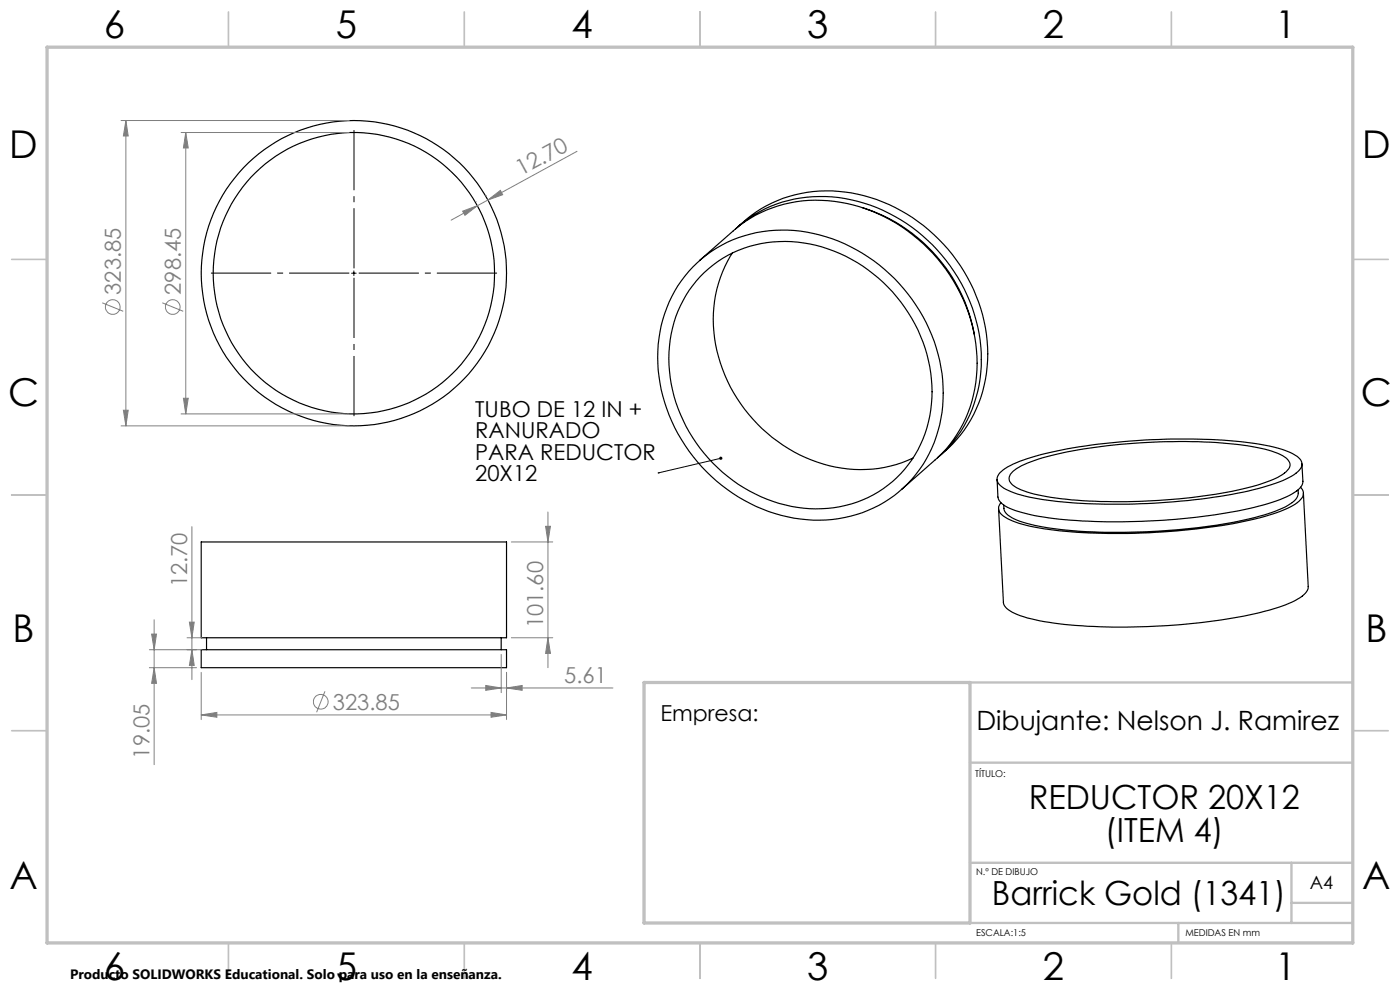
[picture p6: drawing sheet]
<svg xmlns="http://www.w3.org/2000/svg" width="297mm" height="210mm" viewBox="0 0 297 210" stroke-linecap="round" stroke-linejoin="round" font-family="sans-serif">
<g fill="none" stroke="#000" stroke-width=".25">
<path d="M147 56.6a27.5 27.5 0 0 1 28.2-6.4 35.7 35.7 0 0 1 24.9 33.2 26.1 26.1 0 0 1-22.2 26.6 33.1 33.1 0 0 1-29-11 33.9 33.9 0 0 1-8.6-29.9 26.6 26.6 0 0 1 6.7-12.5zM148.4 55.3l7.2-6.3a27.9 27.9 0 0 1 28.1-4.7 35.5 35.5 0 0 1 23.6 34.1 26.7 26.7 0 0 1-8.9 19.1l-7.2 6.3M148.5 58.7a25.4 25.4 0 0 1 27.1-5.9 32.8 32.8 0 0 1 22.1 31.6 24.1 24.1 0 0 1-27.2 23.4 32.7 32.7 0 0 1-28.6-33.1 24.8 24.8 0 0 1 6.6-16zM155.4 53.7a27.6 27.6 0 0 0-1.6 25.9 32.7 32.7 0 0 0 27.4 20 25.5 25.5 0 0 0 12.5-2.5M156 48.6a27.5 27.5 0 0 1 27.3-5.5 35.6 35.6 0 0 1 24.9 34.5 26.8 26.8 0 0 1-9.3 19.5M156.5 48.1a27.8 27.8 0 0 1 28.1-6.2 35.6 35.6 0 0 1 24.9 34.5 26.8 26.8 0 0 1-10.2 20.3M183 44.1a34.8 34.8 0 0 1 23.7 26.8M276.2 98.4l.2 3.7a2.88 2.88 0 0 1-1.7 2.3 37.8 37.8 0 0 1-13.2 4.2 136.6 136.6 0 0 1-40.1 1.1 21.4 21.4 0 0 1-8.6-2.7l-.9-.9-.2-.7-.2-3.7M42.7 115h64.8v20.3h-64.8zM212.1 100.3a17.6 17.6 0 0 1 7.7-3.6 129.1 129.1 0 0 1 33.1-3.6 74.8 74.8 0 0 1 19 2.2 6.7 6.7 0 0 1 4.2 2.7 2.15 2.15 0 0 1-1.2 2.4 31.7 31.7 0 0 1-11.2 4 138.4 138.4 0 0 1-42.5 1.6 19.5 19.5 0 0 1-9-3 1.72 1.72 0 0 1-.1-2.7zM214.9 100a22.1 22.1 0 0 1 9.2-3.6 125.1 125.1 0 0 1 40.6-1.8 18.7 18.7 0 0 1 8.2 2.6 1.68 1.68 0 0 1-.1 2.9 22.1 22.1 0 0 1-9.2 3.6 125.1 125.1 0 0 1-40.6 1.8 18.7 18.7 0 0 1-8.2-2.6 1.71 1.71 0 0 1 .1-2.9zM275.4 103.9a2.67 2.67 0 0 1-1.7 3 36.3 36.3 0 0 1-11.9 3.9 134.3 134.3 0 0 1-38.5 1.3 23.3 23.3 0 0 1-9.4-2.8l-.6-.5-.3-.6-.1-1.1"/>
<path d="M275.9 103.4a1.84 1.84 0 0 1-.3 2.9 22.5 22.5 0 0 1-8.4 3.5 131.9 131.9 0 0 1-46.7 2.2 17.3 17.3 0 0 1-8-2.8 1.67 1.67 0 0 1-.2-2.6M276.5 104.6l1 19.8a3.2 3.2 0 0 1-2.2 2.7 47.2 47.2 0 0 1-15.2 4.2 135.7 135.7 0 0 1-37.6 .7 21.3 21.3 0 0 1-8.6-2.7l-.8-.8-.2-.6-1.1-20M42.7 137.8h64.8v3.8h-64.8zM43.8 135.3v2.5M106.3 135.3v2.5"/>
<circle cx="75.1" cy="57.9" r="32.4"/>
<circle cx="75.1" cy="57.9" r="29.8"/>
</g>
<g fill="none" stroke="#808080" stroke-width=".21">
<path d="M25.7 25.6h48.4M26.7 25.6l.5 3.2h-1zM26.7 25.6v64.7M38.4 28.1h35.7M39.4 28.1l.5 3.3h-1zM39.4 28.1v59.7M122.4 32.1l-18.9 10.3M98.1 44.8l3.2-1.2-2.7 2.1zM100.8 42.7h.1M101.3 43.6l-5.6 3.1M103 41.5h.1M103.5 42.4l2.7-2 .4 .9z"/>
<path d="M103.5 42.4l-2.2 1.2M21.7 64.2l4.4 1.8M34.4 64.2l4.5 1.8M25.7 90.3h48.4M26.2 87h1l-.5 3.3zM38.4 87.8h35.7M38.9 84.5h1l-.5 3.3zM40.7 111.7v32.5M108.5 115h8.8M115.7 111.6h1.1l-.6 3.4zM116.2 108.6v33M31.7 137.8h11.1"/>
<path d="M32.2 134.5h1l-.5 3.3zM32.7 131.5v30.7M39.7 135.3h3.1M40.2 132h1l-.5 3.3zM40.7 137.8l.5 3.3h-1zM106.3 138.8v8.1M108.5 135.3h8.8M116.2 135.3l.6 3.3h-1.1zM31.7 141.6h10M32.7 141.6l.5 3.3h-1zM42.7 151.7l3.3-.6v1zM42.7 142.6v10"/>
<path d="M42.7 151.7h64.8M68.9 146.6l-1.7 4.5M100 145.9h30M103 145.4l3.3 .5-3.3 .5zM104.2 151.1l3.3 .6-3.3 .4zM107.5 145.9l3.3-.5v1zM107.5 142.6v10"/>
<circle cx="23.9" cy="65.1" r="1.55"/>
<circle cx="36.6" cy="65.1" r="1.55"/>
<circle cx="68" cy="148.9" r="1.55"/>
</g>
<path d="M74.1 57.9h-29.3M75.1 56.9v-29.3M75.1 58.9v29.4M76.1 57.9h29.3" fill="none" stroke="#000" stroke-width=".21" stroke-dasharray="15.2 1.3 1.3 1.3" stroke-dashoffset="2.5" stroke-linecap="butt"/>
<path d="M74.6 58h1M75.1 57.5v.9M152.9 97.2l-13.3 3.1M139.6 100.3h.1" fill="none" stroke="#000" stroke-width=".21"/>
<g fill="none" stroke="#c0c0c0" stroke-width=".35">
<path d="M48.5 2.5v7.5M98.5 2.5v7.5M148.5 2.5v7.5M198.5 2.5v7.5M248.5 2.5v7.5M2.5 55h7.5M287 55h7.5M2.5 105h7.5M287 105h7.5M2.5 155h7.5M287 155h7.5M48.5 200v7.5"/>
<path d="M98.5 200v7.5M148.5 200v7.5M198.5 200v7.5M248.5 200v7.5"/>
</g>
<path d="M205.8 144.8h81.2M205.8 161.8h81.2M205.8 195.8h81.2M205.8 183h81.2M250 195.8v4.2M274 183v12.8M274 191.5h13" fill="none" stroke="#c0c0c0" stroke-width=".5"/>
<path d="M10 10h277v190h-277zM136.6 144.8h69.2v51h-69.2z" fill="none" stroke="#c0c0c0" stroke-width=".7"/>
<path d="M152.7 96.9h.2l.3 .1v.1l-.3 .1 .3-.1a.35 .35 0 0 1-.4 .4 .35 .35 0 0 1-.1-.6z" fill="#000"/>
<g fill="#808080">
<path d="M104.2 151.1l3.3 .6-3.3 .4zM42.7 151.7l3.3-.6v1zM107.5 145.9l3.3-.5v1zM103 145.4l3.3 .5-3.3 .5z"/>
<path d="M98.1 44.8l3.2-1.2-2.7 2.1zM103.5 42.4l2.7-2 .4 .9z"/>
<path d="M116.2 135.3l.6 3.3h-1.1zM115.7 111.6h1.1l-.6 3.4z"/>
<path d="M39.4 28.1l.5 3.3h-1zM38.9 84.5h1l-.5 3.3zM26.7 25.6l.5 3.2h-1zM26.2 87h1l-.5 3.3zM32.2 134.5h1l-.5 3.3zM32.7 141.6l.5 3.3h-1zM40.2 132h1l-.5 3.3zM40.7 137.8l.5 3.3h-1z"/>
</g>
<g font-size="8.1">
<text x="22" y="8">6</text>
<text x="71.2" y="8">5</text>
<text x="121.2" y="8">4</text>
<text x="171.2" y="8">3</text>
<text x="221.2" y="8">2</text>
<text x="270.5" y="8">1</text>
<text x="2" y="33.6">D</text>
<text x="289" y="33.6">D</text>
<text x="1.7" y="86.1">C</text>
<text x="288.7" y="86.1">C</text>
<text x="2.7" y="136.1">B</text>
<text x="289.7" y="136.1">B</text>
<text x="2" y="188.6">A</text>
<text x="289" y="188.6">A</text>
<text x="22" y="208">6</text>
<text x="71.2" y="208">5</text>
<text x="121.2" y="208">4</text>
<text x="171.2" y="208">3</text>
<text x="221.2" y="208">2</text>
<text x="270.5" y="208">1</text>
</g>
<g font-size="7.1">
<text x="218.2" y="171.5">REDUCTOR 20X12</text>
<text x="234.4" y="178.6">(ITEM 4)</text>
<text x="210.4" y="192">Barrick Gold (1341)</text>
</g>
<text font-size="5.6" x="207.2" y="155">Dibujante: Nelson J. Ramirez</text>
<g font-size="4.7" fill="#808080">
<text x="110.6" y="37.4" transform="rotate(-29 110.6 37.4)">12.70</text>
<text x="25.6" y="62.5" transform="rotate(-90 25.6 62.5)">323.85</text>
<text x="38.4" y="62.5" transform="rotate(-90 38.4 62.5)">298.45</text>
<text x="39.7" y="124.6" transform="rotate(-90 39.7 124.6)">12.70</text>
<text x="115.3" y="133.3" transform="rotate(-90 115.3 133.3)">101.60</text>
<text x="119.7" y="144.9">5.61</text>
<text x="70.6" y="150.6">323.85</text>
<text x="31.7" y="160.9" transform="rotate(-90 31.7 160.9)">19.05</text>
</g>
<g font-size="4.7">
<text x="100.8" y="88.5">TUBO DE 12 IN +</text>
<text x="100.8" y="93">RANURADO</text>
<text x="100.8" y="97.5">PARA REDUCTOR</text>
<text x="100.8" y="102">20X12</text>
<text x="140.1" y="153">Empresa:</text>
</g>
<text font-size="3.9" x="277.9" y="188.5">A4</text>
<text font-size="2.9" x="14.9" y="207.6">Producto SOLIDWORKS Educational. Solo para uso en la enseñanza.</text>
<g font-size="2">
<text x="206.9" y="164.9">TÍTULO:</text>
<text x="207.1" y="185.5">N.º DE DIBUJO</text>
<text x="207.1" y="198.6">ESCALA:1:5</text>
<text x="251.5" y="198.6">MEDIDAS EN mm</text>
</g>
</svg>
